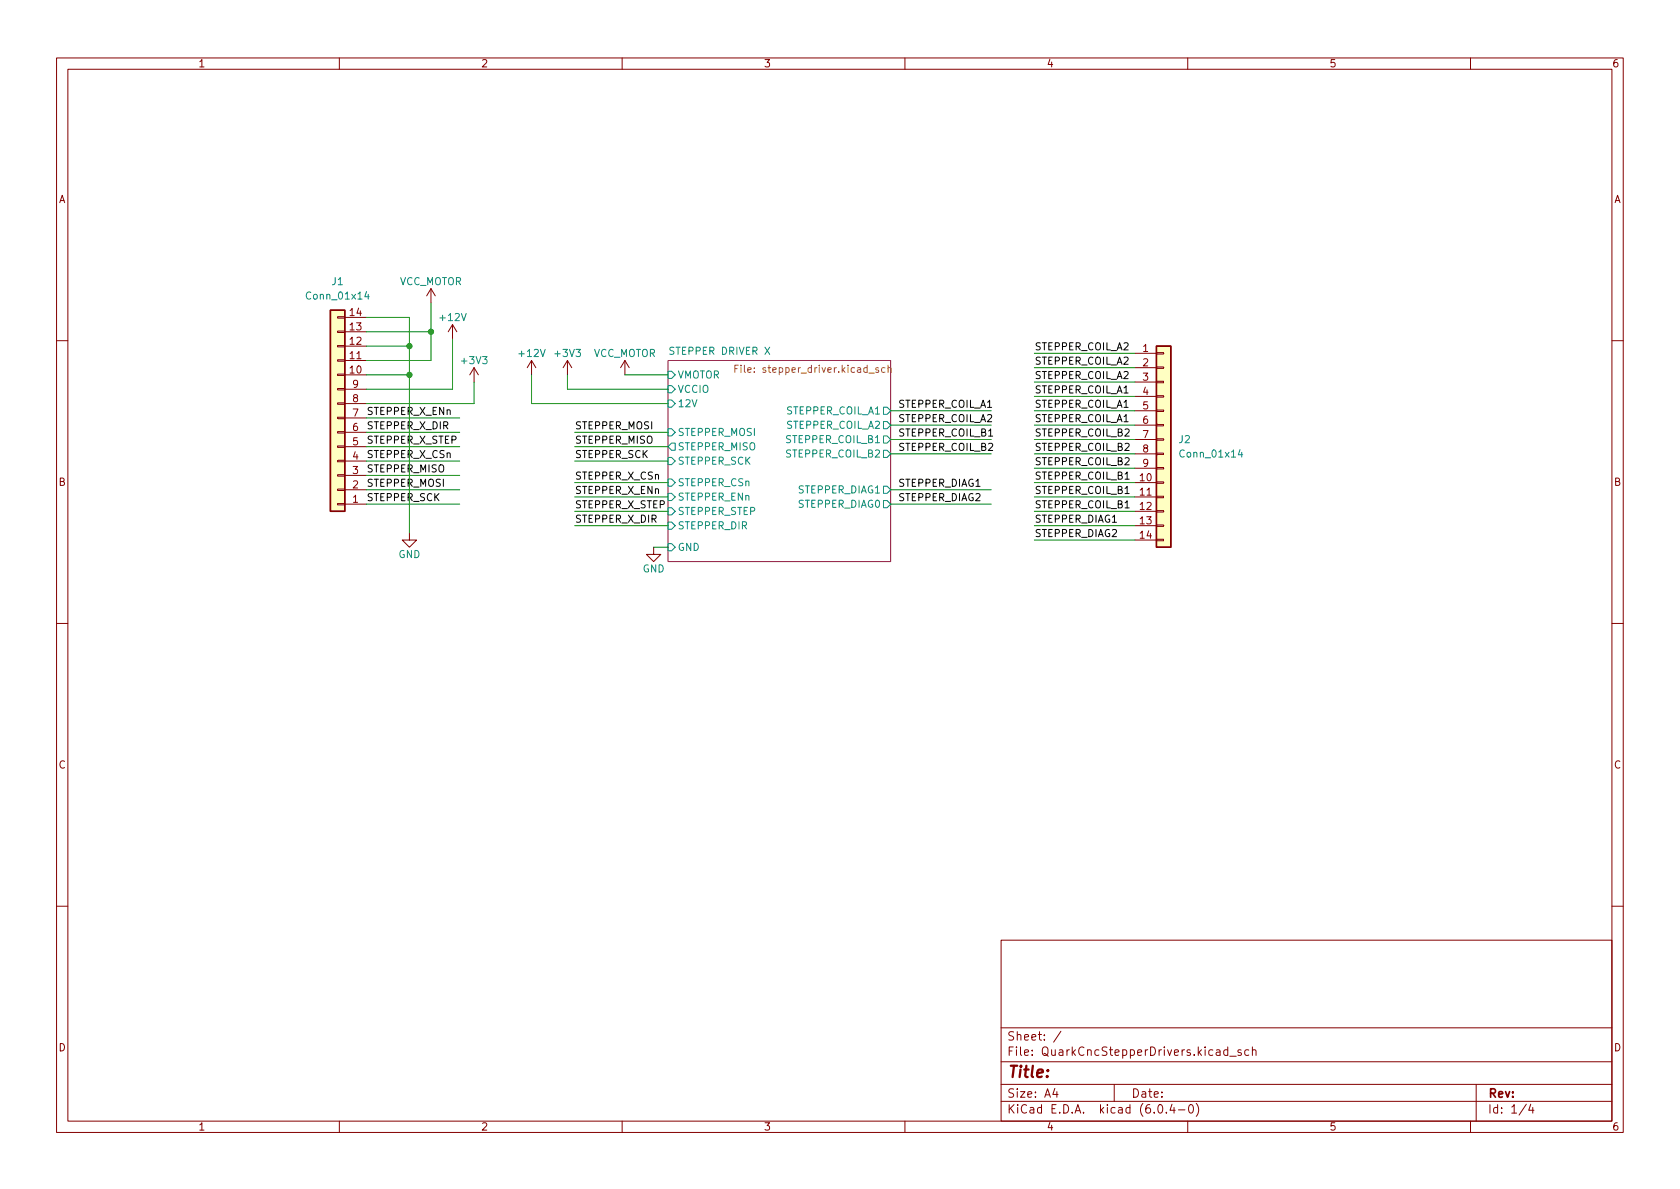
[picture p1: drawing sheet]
<svg xmlns="http://www.w3.org/2000/svg" width="297mm" height="210mm" viewBox="0 0 297 210" stroke-linecap="round" stroke-linejoin="round" font-family="sans-serif">
<g fill="none" stroke="#840000" stroke-width=".18">
<path d="M10 10.2h277v190.1h-277zM12 12.2h273v186.1h-273zM60 10.2v2M110 10.2v2M160 10.2v2M210 10.2v2M260 10.2v2M59.7 56h1.3v.3h-1.3zM59.7 58.5h1.3v.3h-1.3zM61 58.7h3.8M61 56.1h3.8M76.2 51l-.8 1.3"/>
<path d="M76.2 51v2.6M76.2 51l.8 1.3M80 57.4l.8 1.3M80 57.4l-.8 1.3M80 57.4v2.5M10 60.2h2M59.7 61.1h1.3v.2h-1.3zM59.7 63.6h1.3v.3h-1.3zM59.7 66.2h1.3v.2h-1.3zM59.7 68.7h1.3v.3h-1.3zM59.7 71.2h1.3v.3h-1.3zM59.7 73.8h1.3v.2h-1.3z"/>
<path d="M59.7 76.3h1.3v.3h-1.3zM59.7 78.9h1.3v.2h-1.3zM61 66.3h3.8M61 63.7h3.8M61 61.2h3.8M61 79h3.8M61 76.4h3.8M61 73.9h3.8M61 71.4h3.8M61 68.8h3.8M83.8 65l-.7 1.3M83.8 65v2.6"/>
<path d="M83.8 65l.8 1.3M94 63.7l-.8 1.3M94 63.7v2.6M94 63.7l.7 1.3M100.3 63.7l-.7 1.3M100.3 63.7v2.6M100.3 63.7l.8 1.3M110.5 63.7l-.8 1.3M110.5 63.7v2.6M110.5 63.7l.8 1.3M200.7 62.5h3.8M200.7 65h3.8"/>
<path d="M200.7 67.6h3.8M200.7 70.1h3.8M200.7 72.6h3.8M200.7 75.2h3.8M200.7 77.7h3.8M204.5 77.6h1.2v.2h-1.2zM204.5 75.1h1.2v.2h-1.2zM204.5 72.5h1.2v.3h-1.2zM204.5 70h1.2v.2h-1.2zM204.5 67.4h1.2v.3h-1.2zM204.5 64.9h1.2v.2h-1.2zM204.5 62.4h1.2v.2h-1.2z"/>
<path d="M285 60.2h2M59.7 81.4h1.3v.3h-1.3zM59.7 83.9h1.3v.3h-1.3zM59.7 86.5h1.3v.2h-1.3zM59.7 89h1.3v.3h-1.3zM61 89.1h3.8M61 86.6h3.8M61 84.1h3.8M61 81.5h3.8M72.4 94.2v1.3h1.3l-1.3 1.3-1.3-1.3h1.3M115.6 96.8v1.2h1.2l-1.2 1.3-1.3-1.3h1.3M200.7 85.3h3.8"/>
<path d="M200.7 87.9h3.8M200.7 90.4h3.8M200.7 93h3.8M200.7 95.5h3.8M200.7 80.3h3.8M200.7 82.8h3.8M204.5 95.4h1.2v.2h-1.2zM204.5 92.8h1.2v.3h-1.2zM204.5 90.3h1.2v.2h-1.2zM204.5 87.8h1.2v.2h-1.2zM204.5 85.2h1.2v.3h-1.2zM204.5 82.7h1.2v.2h-1.2z"/>
<path d="M204.5 80.1h1.2v.3h-1.2zM10 110.2h2M285 110.2h2M10 160.2h2M177 166.3h108v32h-108zM285 160.2h2M60 198.3v2M110 198.3v2M160 198.3v2M177 194.8h108M177 191.8h108M177 187.8h108"/>
<path d="M177 181.8h108M186.5 192.5l-.4 1h1M186.9 193v1M187.6 182.4l-1.3 1.9M197 191.8v3M204.9 195.4l.2-.1a.81 .81 0 0 1 .6 .7 .81 .81 0 0 1-.3 .8h-.2a.81 .81 0 0 1-.6-.6 .81 .81 0 0 1 .3-.8zM206.2 196.7v.1M207.2 195.3l-.3 1h.9M207.6 195.8v1M208.4 196.3h1.1M210 198.3v2M210.4 195.4l.1-.1a.81 .81 0 0 1 .6 .7 .81 .81 0 0 1-.3 .8h-.2a.81 .81 0 0 1-.5-.6 .81 .81 0 0 1 .3-.8z"/>
<path d="M211.5 195.1a1.72 1.72 0 0 1 0 2.3M217.1 185.7l-.5-.1-.2 .3v.4l.1 .3h.6M217.1 185.1v1.5M217.4 186.8h1.2M219.4 185.7l-.3-.1-.2 .2v.3l.5 .1v.4h-.5M220.8 185.7l-.4-.1-.3 .3v.4l.1 .3h.6M221.4 185.8l.2-.2 .4 .1 .1 .9M221.4 185.1v1.5M260 198.3v2M261 191.8v6.5M269.9 195.3l-1.3 1.9M270.6 195.3l-.3 1h.9"/>
<path d="M271 195.8v1"/>
</g>
<path d="M118.1 63.7h39.4v35.6h-39.4z" fill="#fff" stroke="#fff" stroke-width=".18"/>
<path d="M118.1 63.7h39.4v35.6h-39.4z" fill="none" stroke="#840084" stroke-width=".18"/>
<g fill="none" stroke="#008484" stroke-width=".18">
<path d="M64.8 51.6l-.3 .9h.8M65.1 52v.9M118.1 75.8h.6l.7 .6-.7 .7h-.6zM118.1 65.7h.6l.7 .6-.7 .6h-.6zM118.1 68.2h.6l.7 .6-.7 .7h-.6zM118.1 70.7h.6l.7 .7-.7 .6h-.6zM118.7 78.4h.7v1.2h-.7l-.6-.6zM156.2 72h.6l.7 .6-.7 .7h-.6zM156.2 74.5h.6l.7 .7-.7 .6h-.6zM156.2 77.1h.6l.7 .6-.7 .7h-.6zM156.2 79.6h.6l.7 .7-.7 .6h-.6zM219.2 79.5l-.3 .9h.8"/>
<path d="M219.5 80v.8M118.1 84.7h.6l.7 .6-.7 .7h-.6zM118.1 89.8h.6l.7 .6-.7 .7h-.6zM118.1 87.2h.6l.7 .7-.7 .6h-.6zM118.1 80.9h.6l.7 .6-.7 .7h-.6zM118.1 92.3h.6l.7 .7-.7 .6h-.6zM118.1 96.1h.6l.7 .7-.7 .6h-.6zM156.2 86h.6l.7 .6-.7 .6h-.6zM156.2 88.5h.6l.7 .6-.7 .7h-.6z"/>
</g>
<path d="M129.9 65.2h.4M130.5 64.6h-.6v1.3M155.3 65.1l-.3-.1-.2 .2 .1 .2 .4 .1v.3h-.5M156.5 65.1l-.4-.1-.2 .2 .1 .6h.5M157 65.1l.2-.1 .3 .1 .1 .8M157 64.6v1.3" fill="none" stroke="#848400" stroke-width=".18"/>
<g fill="#ffffc2" stroke="#ffffc2" stroke-width=".18">
<path d="M204.5 61.2h2.5v35.6h-2.5z"/>
<path d="M58.4 54.9h2.6v35.5h-2.6z"/>
</g>
<path d="M58.4 54.9h2.6v35.5h-2.6zM204.5 61.2h2.5v35.6h-2.5z" fill="none" stroke="#840000" stroke-width=".25"/>
<g fill="none" stroke="#008400" stroke-width=".18">
<path d="M64.8 56.1h7.6v38.1M64.8 58.7h11.4M76.2 53.6v10.1h-11.4M80 59.9v8.9h-15.2M64.8 76.4h16.5M64.8 66.3h7.6M64.8 79h16.5M64.8 73.9h16.5M64.8 61.2h7.6M83.8 67.6v3.8h-19M94 66.3v5.1h24.1M100.3 66.3v2.5h17.8"/>
<path d="M101.6 76.4h16.5M101.6 79h16.5M110.5 66.3h7.6M157.5 75.2h17.8M157.5 72.6h17.8M157.5 77.7h17.8M182.9 75.2h17.8M182.9 72.6h17.8M182.9 70.1h17.8M182.9 77.7h17.8M182.9 65h17.8M182.9 62.5h17.8"/>
<path d="M182.9 67.6h17.8M64.8 89.1h16.5M64.8 86.6h16.5M64.8 81.5h16.5M64.8 84.1h16.5M101.6 85.3h16.5M101.6 93h16.5M101.6 90.4h16.5M101.6 87.9h16.5M101.6 81.5h16.5M115.6 96.8h2.5M157.5 80.3h17.8"/>
<path d="M157.5 89.1h17.8M157.5 86.6h17.8M182.9 85.3h17.8M182.9 93h17.8M182.9 90.4h17.8M182.9 80.3h17.8M182.9 82.8h17.8M182.9 95.5h17.8M182.9 87.9h17.8"/>
</g>
<g fill="#008400" stroke="#008400" stroke-width=".18">
<circle cx="76.2" cy="58.7" r=".46"/>
<circle cx="72.4" cy="61.2" r=".46"/>
<circle cx="72.4" cy="66.3" r=".46"/>
</g>
<text font-size="2.8" fill="#840000" x="178" y="190.6">Title:</text>
<g font-size="2.1" fill="#840000">
<text x="178" y="184">Sheet: /</text>
<text x="178" y="186.7">File: QuarkCncStepperDrivers.kicad_sch</text>
<text x="178" y="196.9">KiCad E.D.A. kicad (6.0.4-0)</text>
<text x="178" y="194.1">Size: A4</text>
<text x="200" y="194.1">Date:</text>
<text x="263" y="194.1">Rev:</text>
<text x="263" y="196.9">Id: 1/4</text>
</g>
<g font-size="1.8" fill="#840000">
<text x="35" y="11.9">1</text>
<text x="85" y="11.9">2</text>
<text x="135" y="11.9">3</text>
<text x="185" y="11.9">4</text>
<text x="235" y="11.9">5</text>
<text x="285" y="11.9">6</text>
<text x="10.3" y="35.9">A</text>
<text x="285.3" y="35.9">A</text>
<text x="61.9" y="58.4">13</text>
<text x="61.9" y="55.9">14</text>
<text x="61.9" y="63.5">11</text>
<text x="61.9" y="61">12</text>
<text x="202.1" y="62.2">1</text>
<text x="202.1" y="64.8">2</text>
<text x="61.9" y="66">10</text>
<text x="62.4" y="71.1">8</text>
<text x="62.4" y="68.6">9</text>
<text x="202.1" y="67.3">3</text>
<text x="202.1" y="69.8">4</text>
<text x="62.4" y="76.2">6</text>
<text x="62.4" y="73.7">7</text>
<text x="202.1" y="72.4">5</text>
<text x="202.1" y="74.9">6</text>
<text x="202.1" y="77.5">7</text>
<text x="62.4" y="83.8">3</text>
<text x="62.4" y="81.3">4</text>
<text x="62.4" y="78.7">5</text>
<text x="202.1" y="80">8</text>
<text x="202.1" y="82.5">9</text>
<text x="10.3" y="85.9">B</text>
<text x="62.4" y="88.9">1</text>
<text x="62.4" y="86.4">2</text>
<text x="201.6" y="85.1">10</text>
<text x="201.6" y="87.6">11</text>
<text x="285.3" y="85.9">B</text>
<text x="201.6" y="90.2">12</text>
<text x="201.6" y="92.7">13</text>
<text x="201.6" y="95.2">14</text>
<text x="10.3" y="135.9">C</text>
<text x="285.3" y="135.9">C</text>
<text x="10.3" y="185.9">D</text>
<text x="285.3" y="185.9">D</text>
<text x="35" y="199.9">1</text>
<text x="85" y="199.9">2</text>
<text x="135" y="199.9">3</text>
<text x="185" y="199.9">4</text>
<text x="235" y="199.9">5</text>
<text x="285" y="199.9">6</text>
</g>
<g font-size="1.8" fill="#008484">
<text x="54.5" y="53">Conn_01x14</text>
<text x="58.7" y="50.4">J1</text>
<text x="70.5" y="50.4">VCC_MOTOR</text>
<text x="77.9" y="56.8">+12V</text>
<text x="81.7" y="64.4">+3V3</text>
<text x="91.9" y="63.1">+12V</text>
<text x="98.2" y="63.1">+3V3</text>
<text x="104.8" y="63.1">VCC_MOTOR</text>
<text x="118.7" y="62.7">STEPPER DRIVER X</text>
<text x="119.8" y="66.9">VMOTOR</text>
<text x="119.8" y="69.5">VCCIO</text>
<text x="119.8" y="77.1">STEPPER_MOSI</text>
<text x="119.8" y="72">12V</text>
<text x="139.1" y="73.3">STEPPER_COIL_A1</text>
<text x="139.1" y="75.8">STEPPER_COIL_A2</text>
<text x="119.8" y="79.6">STEPPER_MISO</text>
<text x="119.8" y="82.2">STEPPER_SCK</text>
<text x="139.1" y="78.4">STEPPER_COIL_B1</text>
<text x="139.1" y="80.9">STEPPER_COIL_B2</text>
<text x="208.5" y="78.4">J2</text>
<text x="208.9" y="80.9">Conn_01x14</text>
<text x="119.8" y="86">STEPPER_CSn</text>
<text x="119.8" y="88.5">STEPPER_ENn</text>
<text x="141.2" y="87.2">STEPPER_DIAG1</text>
<text x="141.2" y="89.8">STEPPER_DIAG0</text>
<text x="119.8" y="91.1">STEPPER_STEP</text>
<text x="119.8" y="93.6">STEPPER_DIR</text>
<text x="70.4" y="98.7">GND</text>
<text x="113.6" y="101.2">GND</text>
<text x="119.8" y="97.4">GND</text>
</g>
<text font-size="1.8" fill="#848400" x="131" y="65.9">File: stepper_driver.kicad_sch</text>
<g font-size="1.8">
<text x="182.9" y="64.5">STEPPER_COIL_A2</text>
<text x="182.9" y="61.9">STEPPER_COIL_A2</text>
<text x="182.9" y="67">STEPPER_COIL_A2</text>
<text x="182.9" y="69.6">STEPPER_COIL_A1</text>
<text x="64.8" y="75.9">STEPPER_X_DIR</text>
<text x="64.8" y="73.4">STEPPER_X_ENn</text>
<text x="101.6" y="75.9">STEPPER_MOSI</text>
<text x="158.7" y="72.1">STEPPER_COIL_A1</text>
<text x="158.7" y="77.2">STEPPER_COIL_B1</text>
<text x="158.7" y="74.6">STEPPER_COIL_A2</text>
<text x="182.9" y="72.1">STEPPER_COIL_A1</text>
<text x="182.9" y="77.2">STEPPER_COIL_B2</text>
<text x="182.9" y="74.6">STEPPER_COIL_A1</text>
<text x="64.8" y="83.5">STEPPER_MISO</text>
<text x="64.8" y="81">STEPPER_X_CSn</text>
<text x="64.8" y="78.4">STEPPER_X_STEP</text>
<text x="101.6" y="81">STEPPER_SCK</text>
<text x="101.6" y="78.4">STEPPER_MISO</text>
<text x="158.7" y="79.7">STEPPER_COIL_B2</text>
<text x="182.9" y="79.7">STEPPER_COIL_B2</text>
<text x="182.9" y="82.3">STEPPER_COIL_B2</text>
<text x="64.8" y="86.1">STEPPER_MOSI</text>
<text x="64.8" y="88.6">STEPPER_SCK</text>
<text x="101.6" y="89.9">STEPPER_X_STEP</text>
<text x="101.6" y="87.3">STEPPER_X_ENn</text>
<text x="101.6" y="84.8">STEPPER_X_CSn</text>
<text x="158.7" y="86.1">STEPPER_DIAG1</text>
<text x="158.7" y="88.6">STEPPER_DIAG2</text>
<text x="182.9" y="87.3">STEPPER_COIL_B1</text>
<text x="182.9" y="89.9">STEPPER_COIL_B1</text>
<text x="182.9" y="84.8">STEPPER_COIL_B1</text>
<text x="101.6" y="92.4">STEPPER_X_DIR</text>
<text x="182.9" y="95">STEPPER_DIAG2</text>
<text x="182.9" y="92.4">STEPPER_DIAG1</text>
</g>
</svg>
